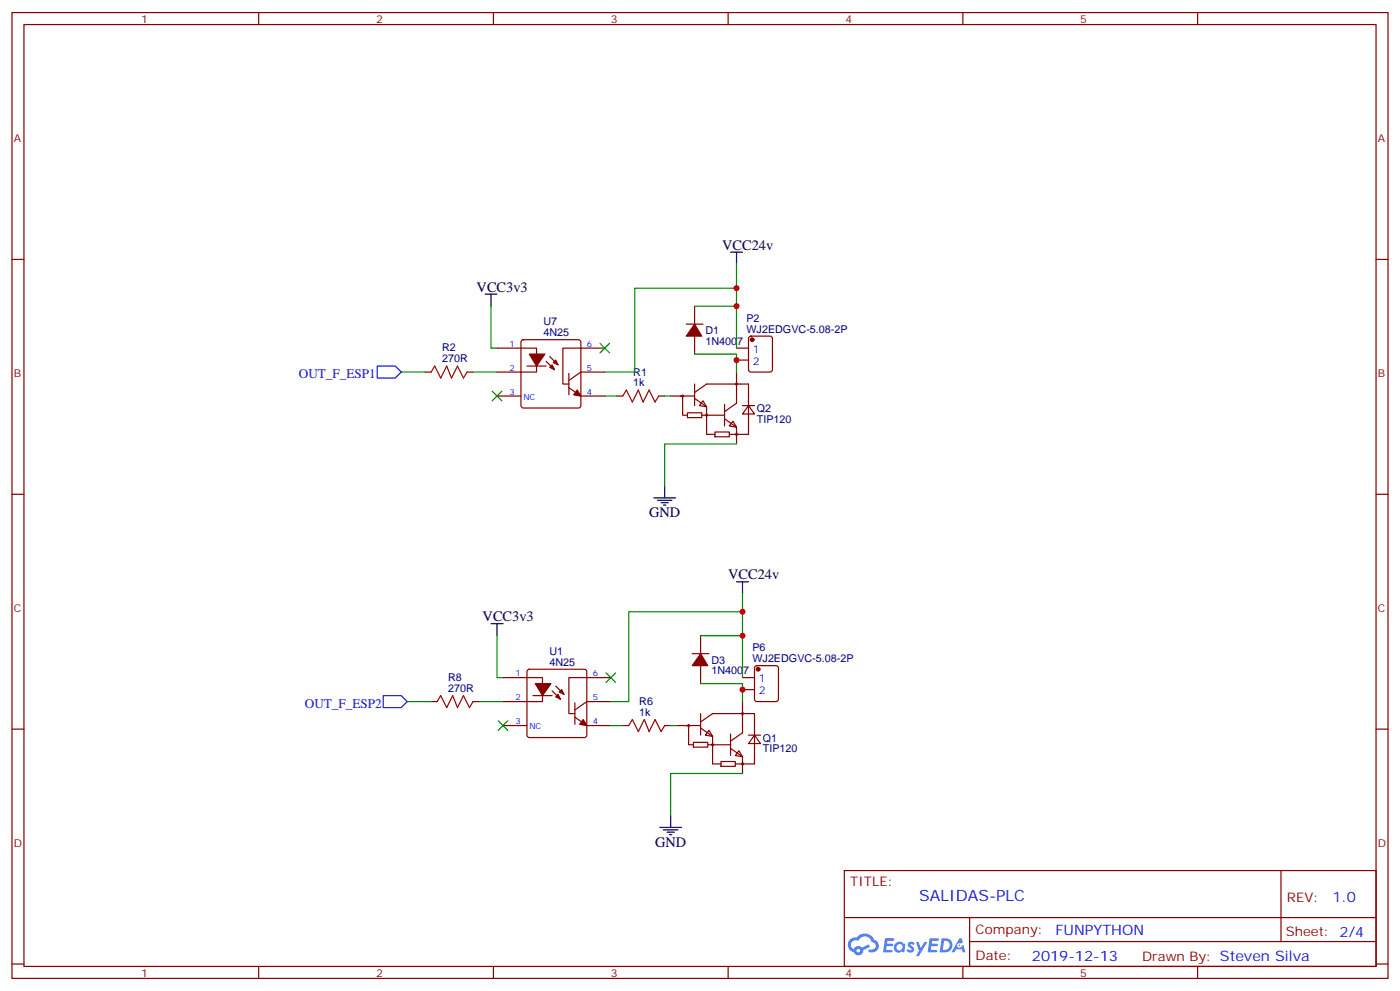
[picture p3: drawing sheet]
<svg xmlns="http://www.w3.org/2000/svg" width="412mm" height="292mm" viewBox="0 0 412 292" stroke-linecap="round" stroke-linejoin="round" font-family="sans-serif">
<g fill="none" stroke="#870000" stroke-width=".35">
<path d="M3.5 3.7h405.4v284.3h-405.4zM7.1 7.2h398.2v277.3h-398.2zM76.2 3.7v3.5M145.3 3.7v3.5M214.5 3.7v3.5M283.6 3.7v3.5M352.8 3.7v3.5M3.5 76.4h3.6M405.3 76.4h3.6M3.5 145.5h3.6M405.3 145.5h3.6M3.5 214.7h3.6"/>
<path d="M405.3 214.7h3.6M248.7 256.3h156.6v28.2h-156.6zM377.3 256.3v20.9M248.7 270.1h156.5M285.6 277.2h119.6M285.6 270.1v14.2M3.5 283.8h3.6M76.2 284.5v3.5M145.3 284.5v3.5M214.5 284.5v3.5M283.6 284.5v3.5M352.8 284.5v3.5"/>
<path d="M405.3 283.8h3.6"/>
</g>
<g fill="#5487ff">
<path d="M267.7 277.5a1.22 1.22 0 0 1 1.7 .2l-.4 .6a.47 .47 0 0 0-.3-.4 .47 .47 0 0 0-.5 .2l.1 .2a1.14 1.14 0 0 1 .8 1.8 1.14 1.14 0 0 1-1.9 0l-.2-.2 .5-.6 .7 .5a.29 .29 0 0 0 .3-.3 .29 .29 0 0 0-.2-.3 1.04 1.04 0 0 1-.6-1.7z"/>
<path d="M260.7 276.2h2.4l.3 .2-.2 .5-1.8 .1-.1 .8h1.5l.3 .4-.3 .4h-1.6l-.2 1.1h1.7l.2 .3-.2 .3-2.6 .1z"/>
<path d="M273.8 276.2h2.4l.3 .2-.1 .5-1.8 .1-.2 .8h1.6l.3 .4-.4 .4-1.6-.1-.1 1.1 1.7 .1 .2 .3-.2 .3-2.6 .1z"/>
<path d="M282.6 276.2h.7l.3 1.3-.6 .3a.69 .69 0 0 0-1 .3 .69 .69 0 0 0 .4 .9 .69 .69 0 0 0 .9-.6l.5-.2 .6 2.2h-.8l-.2-.9h-1.8l-.5 .9h-.8z"/>
<path d="M269.8 277.3h.8l.6 1.8 1.1-1.8h.9l-2.6 4.2h-.8l.9-1.5z"/>
<path d="M277.4 276.2l-.6 4.2h1.3a2.11 2.11 0 0 0 2.5-2.1 2.11 2.11 0 0 0-2.5-2.1zM278.1 277a1.39 1.39 0 0 1 1.7 1.4 1.39 1.39 0 0 1-1.8 1.2h-.3z"/>
<path d="M263.7 277.8a1.54 1.54 0 0 0-.1 2.2 1.54 1.54 0 0 0 2.2 .1l.6 .3 .3-2.3-.2-.3h-.4a1.49 1.49 0 0 0-2.4 0zM264 278.8a.94 .94 0 0 1 1.8 0 .94 .94 0 0 1-1.8 0z"/>
<path d="M250.4 276.6a2.18 2.18 0 0 0 1.1 3.7 1.44 1.44 0 0 0 1.6 .9 1.44 1.44 0 0 0 1.2-1.4l2-1.1-.5-.7-1.9 1a1.47 1.47 0 0 0-2.4 .4 1.39 1.39 0 0 1-.7-1.9 1.39 1.39 0 0 1 2-.5 2.12 2.12 0 0 1 2.2-1.3 2.12 2.12 0 0 1 1.9 1.7 1.14 1.14 0 0 1 1.1 1.4 1.14 1.14 0 0 1-1.7 .7 .43 .43 0 0 0-.5 .4 .43 .43 0 0 0 .4 .5 1.98 1.98 0 0 0 2.5-1.2 1.98 1.98 0 0 0-1.2-2.6 3.1 3.1 0 0 0-5.3-.6l-.9 .1zM252.3 279.9a.55 .55 0 0 1 1.1 0 .55 .55 0 0 1-1.1 0z"/>
<circle cx="282.6" cy="278.3" r=".26"/>
</g>
<g fill="none" stroke="#870000" stroke-width=".35">
<path d="M202.1 95.4h5M204.6 90.1v5.3M204.6 99v5.2M220.7 99.2l.5-.2h5.6l.7 .4v9.4l-.4 .7h-5.9l-.7-.4v-9.4zM125.2 109.5h1.8M137.6 109.5h1.7M146.4 102.5h11.6v7h-11.6M146.4 116.6h7.1M153.7 100.2l.5-.2h16.2l.5 .2 .2 .5v18.7l-.2 .5-.5 .2h-16.2l-.5-.2-.2-.5v-18.7zM155.2 107.8h5.7M160.9 106.4l2.4 2.4M161.9 105l2.5 2.4"/>
<path d="M167.6 114.1l3.5 2.5h7.1M167.6 109.9v6.3M178.2 102.5h-12.4v10.6h1.8M178.2 109.5h-7.1l-3.5 2.5M181.7 116.6h1.7M194 116.6h1.8M197.6 116.6h7M201.1 116.6v5.6h1.4M204.6 115.5l3.5-2.4h12.4v14.8h-3.5M204.6 113.1v6.3M204.6 117.3l3.5 2.5v8.1h2.5M207.1 118l1 1.8-2.1-.4z"/>
<path d="M213.4 119.1v6.3M217 109.5v9.2l-3.6 2.5M217 102.5h3.5M217 106h3.5M218.7 119.4h3.5M220.5 119.4l1.7 2.5h-3.5zM202.5 121.5h4.2v1.4h-4.2zM206.7 122.2h6.7M210.6 127.2h4.2v1.4h-4.2zM213.4 123.3l3.6 2.5v2.1h-2.2M215.9 124l1.1 1.8-2.2-.4zM217 127.2v3.5"/>
<path d="M148.2 199.5h11.6v7.1h-11.6M155.5 197.2l.4-.2h16.3l.5 .2 .2 .5v18.7l-.3 .5-.4 .2h-16.3l-.5-.2-.2-.5v-18.7zM179.9 199.5h-12.3v10.6h1.7M203.9 192.4h4.9M206.4 187.1v5.3M206.4 196v5.3M218.7 199.5h3.5M222.5 196.2l.5-.2h5.6l.7 .4v9.4l-.5 .7-5.8 .1-.7-.5-.1-9.4zM127 206.6h1.8M139.3 206.6h1.8M148.2 213.6h7M157 204.8h5.6"/>
<path d="M162.6 203.4l2.5 2.4M163.7 202l2.5 2.4M169.3 211.1l3.6 2.5h7M169.3 206.9v6.4M179.9 206.6h-7l-3.6 2.4M183.4 213.6h1.8M195.8 213.6h1.8M199.3 213.6h7.1M202.8 213.6v5.7h1.5M204.3 218.5h4.2v1.5h-4.2zM206.4 212.5l3.5-2.4h12.3v14.8h-3.5M206.4 214.3l3.5 2.5v8.1h2.5"/>
<path d="M206.4 210.1v6.3M208.5 219.3h6.7M208.8 215l1.1 1.8-2.1-.4zM215.2 216.1v6.3M218.7 206.6v9.1l-3.5 2.5M218.7 203h3.5M220.5 216.4h3.5M222.2 216.4l1.8 2.5h-3.5zM212.4 224.2h4.2v1.4h-4.2zM215.2 220.3l3.5 2.5v2.1h-2.1M217.7 221l1 1.8-2.1-.4zM218.7 224.2v3.5"/>
<circle cx="201.1" cy="116.6" r=".26"/>
<circle cx="217" cy="113.1" r=".26"/>
<circle cx="208.1" cy="122.2" r=".26"/>
<circle cx="217" cy="127.9" r=".26"/>
<circle cx="202.8" cy="213.6" r=".26"/>
<circle cx="209.9" cy="219.3" r=".26"/>
<circle cx="218.7" cy="210.1" r=".26"/>
<circle cx="218.7" cy="224.9" r=".26"/>
</g>
<g fill="#870000" stroke="#870000" stroke-width=".35">
<path d="M171.8 211.8l1.1 1.8-2.2-.3z"/>
<path d="M163.7 205.1l.7-.7 .7 1.4z"/>
<path d="M164.7 203.7l.8-.7 .7 1.4z"/>
<path d="M157.7 201.3h4.6l-2.5 3.5z"/>
<path d="M206.4 192.4l2.1 3.6h-4.6z"/>
<path d="M204.6 95.4l2.1 3.6h-4.6z"/>
<path d="M170 114.8l1.1 1.8-2.1-.4z"/>
<path d="M162.6 107.4l.7 1.4-1.4-.7z"/>
<path d="M163 106.7l.7-.7 .7 1.4z"/>
<path d="M155.9 104.2h4.6l-2.5 3.6z"/>
<circle cx="223.3" cy="197" r=".53"/>
<circle cx="221.5" cy="100" r=".53"/>
</g>
<path d="M127 109.5l1.1-1.7 1.7 3.5 1.8-3.5 1.4 3.5 1.8-3.5 1.7 3.5 1.1-1.8M183.4 116.6l1.1-1.8 1.8 3.6 1.7-3.6 1.4 3.6 1.8-3.6 1.8 3.6 1-1.8M128.8 206.6l1-1.8 1.8 3.5 1.7-3.5 1.5 3.5 1.7-3.5 1.8 3.5 1-1.7M185.2 213.6l1.1-1.8 1.7 3.6 1.8-3.6 1.4 3.6 1.8-3.6 1.7 3.6 1.1-1.8" fill="none" stroke="#a10000" stroke-width=".35"/>
<g fill="none" stroke="#000" stroke-width=".35">
<path d="M215.2 74.3h3.5M217 74.3v3.5M142.9 86.6h3.5M144.6 86.6v3.5M192.6 146.6h6.4M193.7 147.3h4.2M194.7 148h2.1M195.4 148.7h.7M195.8 143.1v3.5M217 171.3h3.5M218.7 171.3v3.5M144.6 183.6h3.6"/>
<path d="M146.4 183.6v3.5M194.4 243.6h6.3M195.4 244.3h4.3M196.5 245h2.1M197.2 245.7h.7M197.6 240.1v3.5"/>
</g>
<path d="M111.1 107.8h5.3l1.8 1.7-1.8 1.8h-5.3zM112.9 204.8h5.3l1.7 1.8-1.7 1.7h-5.3z" fill="none" stroke="#00f" stroke-width=".35"/>
<g fill="none" stroke="#008700" stroke-width=".35">
<path d="M217 77.8v24.7M144.6 90.1v12.4h1.8M204.6 90.1h12.4M217 84.8h-30v24.7h-8.8M118.2 109.5h7M139.3 109.5h7.1M178.2 116.6h3.5M195.8 116.6h1.8M204.6 104.2h12.4v5.3M217 130.7h-21.2v12.4M218.7 174.8v24.7M146.4 187.1v12.4h1.8"/>
<path d="M206.4 187.1h12.3M218.7 180.1h-33.5v26.5h-5.3M119.9 206.6h7.1M141.1 206.6h7.1M179.9 213.6h3.5M197.6 213.6h1.7M206.4 201.3h12.3v5.3M218.7 227.7h-21.1v12.4"/>
</g>
<g fill="#c00">
<circle cx="217" cy="84.8" r=".88"/>
<circle cx="217" cy="90.1" r=".88"/>
<circle cx="217" cy="106" r=".88"/>
<circle cx="218.7" cy="203" r=".88"/>
<circle cx="218.7" cy="187.1" r=".88"/>
<circle cx="218.7" cy="180.1" r=".88"/>
</g>
<g fill="#c00" stroke="#008700" stroke-width=".35">
<path d="M178.5 198.1l2.8 2.8zM181.3 198.1l-2.8 2.8z"/>
<path d="M146.8 212.2l2.8 2.8zM149.6 212.2l-2.8 2.8z"/>
<path d="M145 115.2l2.8 2.8zM147.8 115.2l-2.8 2.8z"/>
<path d="M176.7 101.1l2.9 2.8zM179.6 101.1l-2.9 2.8z"/>
</g>
<text font-size="4.6" fill="#00f" x="270.8" y="265.3">SALIDAS-PLC</text>
<g font-size="4.2">
<text x="212.7" y="73.6">VCC24v</text>
<text x="140.4" y="85.9">VCC3v3</text>
<text x="191.2" y="152.2">GND</text>
<text x="214.5" y="170.6">VCC24v</text>
<text x="142.2" y="182.9">VCC3v3</text>
<text x="193" y="249.2">GND</text>
</g>
<g font-size="4.2" fill="#00f">
<text x="392.5" y="265.6">1.0</text>
<text x="310.9" y="275.1">FUNPYTHON</text>
<text x="304" y="282.9">2019-12-13</text>
</g>
<g font-size="3.9" fill="#00f">
<text x="88" y="111.3">OUT_F_ESP1</text>
<text x="89.8" y="208.3">OUT_F_ESP2</text>
</g>
<g font-size="3.9" fill="#800">
<text x="250.5" y="260.9">TITLE:</text>
<text x="379.1" y="265.6">REV:</text>
<text x="287.4" y="275.1">Company:</text>
<text x="378.7" y="275.7">Sheet: 2/4</text>
<text x="287.4" y="282.8">Date:</text>
<text x="336.4" y="282.8">Drawn By: Steven Silva</text>
</g>
<g font-size="3.2" fill="#800">
<text x="41.6" y="6.7">1</text>
<text x="110.8" y="6.7">2</text>
<text x="179.9" y="6.7">3</text>
<text x="249.1" y="6.7">4</text>
<text x="318.2" y="6.7">5</text>
<text x="4.1" y="41.8">A</text>
<text x="405.9" y="41.8">A</text>
<text x="4.1" y="110.9">B</text>
<text x="405.9" y="110.9">B</text>
<text x="4.1" y="180.1">C</text>
<text x="405.9" y="180.1">C</text>
<text x="4.1" y="249.2">D</text>
<text x="405.9" y="249.2">D</text>
<text x="41.6" y="287.5">1</text>
<text x="110.8" y="287.5">2</text>
<text x="179.9" y="287.5">3</text>
<text x="249.1" y="287.5">4</text>
<text x="318.2" y="287.5">5</text>
</g>
<g font-size="3.2" fill="#000080">
<text x="160.1" y="95.8">U7</text>
<text x="219.9" y="94.7">P2</text>
<text x="160.1" y="99">4N25</text>
<text x="207.8" y="101.5">1N4007</text>
<text x="207.8" y="98.3">D1</text>
<text x="219.9" y="97.9">WJ2EDGVC-5.08-2P</text>
<text x="130.2" y="106.7">270R</text>
<text x="130.2" y="103.4">R2</text>
<text x="186.5" y="113.8">1k</text>
<text x="186.5" y="110.6">R1</text>
<text x="223" y="124.4">TIP120</text>
<text x="223" y="121.3">Q2</text>
<text x="221.6" y="191.7">P6</text>
<text x="161.8" y="196">4N25</text>
<text x="161.8" y="192.8">U1</text>
<text x="209.5" y="195.4">D3</text>
<text x="221.6" y="194.9">WJ2EDGVC-5.08-2P</text>
<text x="132" y="203.7">270R</text>
<text x="132" y="200.4">R8</text>
<text x="209.5" y="198.5">1N4007</text>
<text x="188.3" y="207.6">R6</text>
<text x="188.3" y="210.8">1k</text>
<text x="224.7" y="221.4">TIP120</text>
<text x="224.7" y="218.3">Q1</text>
</g>
<g font-size="3.2" fill="#00f">
<text x="221.8" y="103.9">1</text>
<text x="221.8" y="107.4">2</text>
<text x="223.6" y="200.9">1</text>
<text x="223.6" y="204.4">2</text>
</g>
<g font-size="2.5" fill="#00f">
<text x="150.1" y="102.1">1</text>
<text x="172.9" y="102.1">6</text>
<text x="150.1" y="109.2">2</text>
<text x="172.9" y="109.2">5</text>
<text x="150.1" y="116.2">3</text>
<text x="154.2" y="117.7">NC</text>
<text x="172.9" y="116.2">4</text>
<text x="151.9" y="199.1">1</text>
<text x="174.6" y="199.1">6</text>
<text x="151.9" y="206.2">2</text>
<text x="174.6" y="206.2">5</text>
<text x="151.9" y="213.3">3</text>
<text x="155.9" y="214.7">NC</text>
<text x="174.6" y="213.3">4</text>
</g>
</svg>
